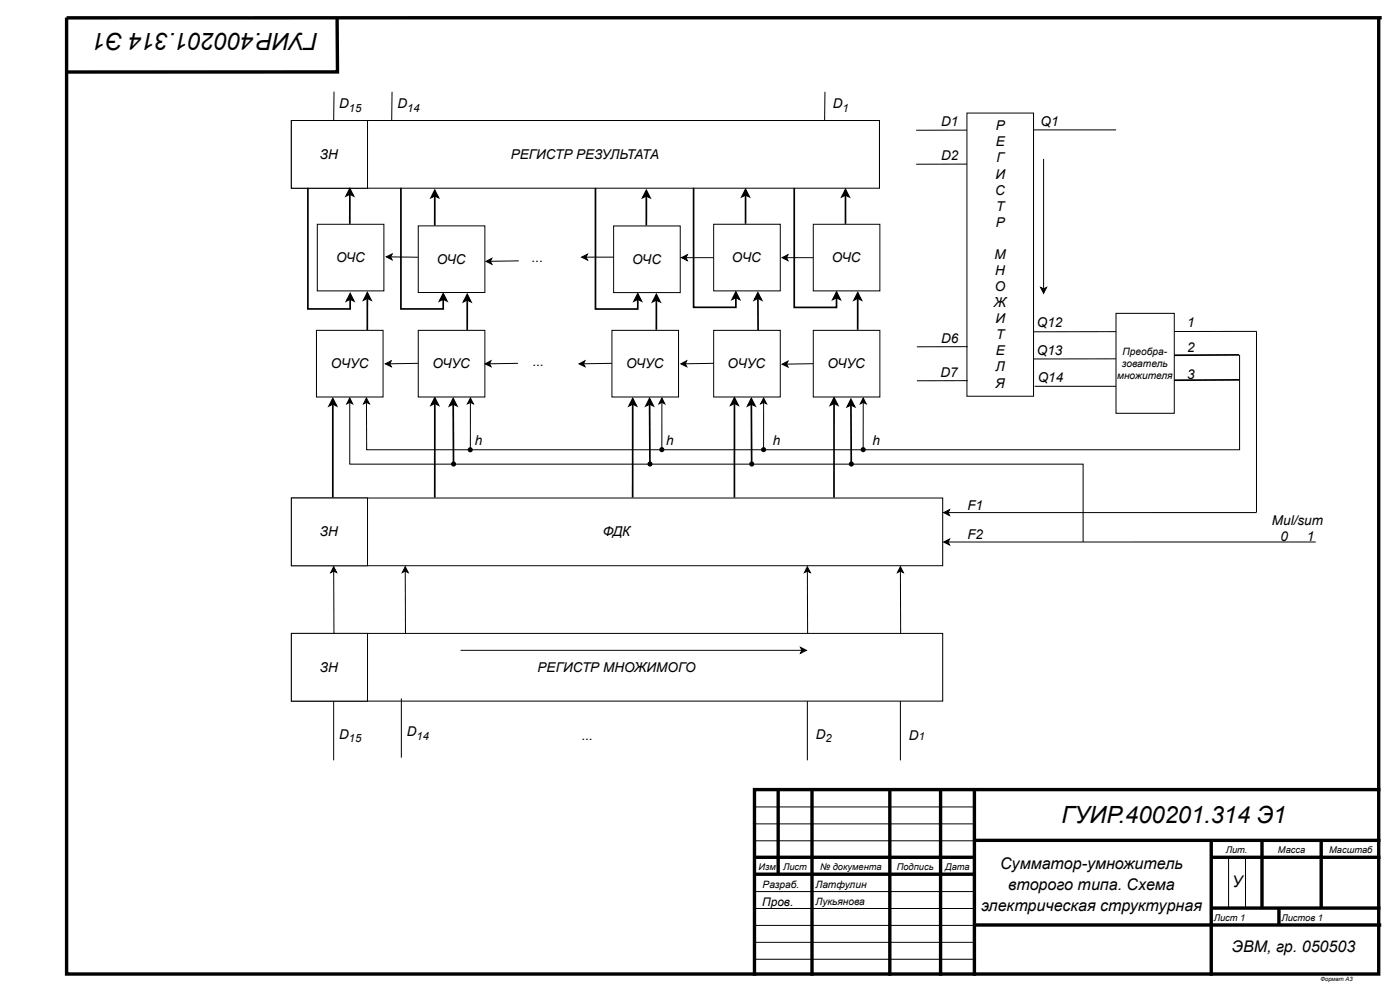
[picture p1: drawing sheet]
<svg xmlns="http://www.w3.org/2000/svg" width="420mm" height="297mm" viewBox="0 0 420 297" stroke-linecap="round" stroke-linejoin="round" font-family="sans-serif">
<g fill="none" stroke="#000" stroke-width="1" stroke-linecap="butt">
<path d="M20 5.3v286.9h393.8v-286.9M101.2 5.6l.1 16h-81.3M414.7 5.3l-394.7 .1M233.6 236.9v25.4M243.7 236.9v55.8M267.1 236.9v55.8M282.3 236.9v55.8M292.5 236.9v55.8M414.3 236.9h-187.8v55.8M226.5 257.2h66M292.5 252.1h121.8M363.5 257.2h50.8"/>
<path d="M363.5 252.1v40.6M378.8 252.1v20.3M396.5 252.1v20.3M226.5 262.3h66M292.7 277.5h121.9M363.5 272.4h50.8M383.9 272.4v5.1"/>
</g>
<path d="M226.6 252.2h66M226.6 247.2h66M226.6 242.1h66M368.7 257.3v15.3M373.8 257.3v15.3M226.6 277.6h66.2M226.6 272.6h66M226.6 267.5h66M226.6 287.8h66M226.6 282.7h66" fill="none" stroke="#000" stroke-width=".3"/>
<path d="M290.2 33.9h20v85h-20z" fill="#fff"/>
<path d="M290.2 33.9h20v85h-20zM290.2 39l-15.2 .1M310.3 39h24.7M290.2 49.2l-15.2 .1M313.2 47.7v39M312.3 86.2l.9 .5 .9-.5-.9 1.8zM335 99.5h-24.7M335 115.9h-24.5M335 107.7h-24.7" fill="none" stroke="#000" stroke-width=".3"/>
<path d="M312.3 86.2l.9 .5 .9-.5-.9 1.8z" fill="#000"/>
<path d="M335 94h17.5v30h-17.5z" fill="#fff"/>
<path d="M335 94h17.5v30h-17.5zM352.5 99.5l24.7-.1-.1 54.3" fill="none" stroke="#000" stroke-width=".3"/>
<path d="M371.9 106.5l-19.5 .1" fill="none" stroke="#000" stroke-width=".51"/>
<path d="M87.5 190h195.4v20.3h-195.4z" fill="#fff"/>
<path d="M87.5 190h195.4v20.3h-195.4z" fill="none" stroke="#000" stroke-width=".3"/>
<path d="M87.5 190h22.8v20.3h-22.8z" fill="#fff"/>
<path d="M87.5 190h22.8v20.3h-22.8zM138.2 195.1h102.5M240.3 194.2l1.7 .9-1.7 .9 .4-.9zM100.2 210.3v17.8M120.5 209.5v17.8M242.3 210.3v17.8M270.2 210.3v17.8" fill="none" stroke="#000" stroke-width=".3"/>
<path d="M240.3 194.2l1.7 .9-1.7 .9 .4-.9z" fill="#000"/>
<path d="M87.5 149.4h195.4v20.3h-195.4z" fill="#fff"/>
<path d="M87.5 149.4h195.4v20.3h-195.4z" fill="none" stroke="#000" stroke-width=".3"/>
<path d="M87.5 149.4h22.8v20.3h-22.8z" fill="#fff"/>
<g fill="none" stroke="#000" stroke-width=".3">
<path d="M110 119.4l.9 1.8-.9-.5-.9 .5zM372 106.5v28.4h-261.9l-.1-14.2M87.5 149.4h22.8v20.3h-22.8zM283.2 153.8l1.8-.9-.4 .9 .4 .9zM377.1 153.8h-92.5M100.2 170l.8 1.8-.8-.5-.9 .5zM100.2 171.3v18.7M121.6 170l.9 1.8-.9-.5-.9 .5zM121.6 171.3l.1 18.7M242.3 170l.9 1.8-.9-.5-.9 .5zM242.3 171.3l.1 18.7M270.2 170l.9 1.8-.8-.5-.9 .5z"/>
<path d="M270.3 171.3v18.7M283.2 162.6l1.8-.9-.4 .9 .4 .9zM394.9 162.6h-110.3"/>
</g>
<path d="M110 119.4l.9 1.8-.9-.5-.9 .5zM283.2 153.8l1.8-.9-.4 .9 .4 .9zM100.2 170l.8 1.8-.8-.5-.9 .5zM121.6 170l.9 1.8-.9-.5-.9 .5zM242.3 170l.9 1.8-.9-.5-.9 .5zM270.2 170l.9 1.8-.8-.5-.9 .5zM283.2 162.6l1.8-.9-.4 .9 .4 .9z" fill="#000"/>
<path d="M244.1 99.1h20v20h-20z" fill="#fff"/>
<path d="M244.1 99.1h20v20h-20zM105 119.4l.9 1.8-.9-.5-.9 .5zM234.7 109.3l1.8-1-.4 .9 .4 .9zM244.1 109.1l-8 .1M259.1 119.4l.9 1.8-.9-.5-.9 .5zM105 120.7v18.5h220.1v23.4M259.1 120.7v14.2" fill="none" stroke="#000" stroke-width=".3"/>
<g fill="#000">
<path d="M257.4 87.9l1.1 2-1.1-.5-1 .5zM105 119.4l.9 1.8-.9-.5-.9 .5zM130.5 119.4l1 2.1-1-.5-1 .5zM234.7 109.3l1.8-1-.4 .9 .4 .9zM250.3 119.4l1.1 2.1-1.1-.5-1 .5zM255.4 119.9l1 2-1-.5-1 .5zM259.1 119.4l.9 1.8-.9-.5-.9 .5z"/>
<circle cx="255.5" cy="139.2" r=".76"/>
<circle cx="259.1" cy="134.9" r=".76"/>
</g>
<path d="M257.4 89.4v9.5M257.4 87.9l1.1 2-1.1-.5-1 .5zM130.5 119.4l1 2.1-1-.5-1 .5zM250.3 119.4l1.1 2.1-1.1-.5-1 .5zM255.4 119.9l1 2-1-.5-1 .5zM130.5 121v28.3M250.3 121v28.3M255.4 121.4l.1 17.9" fill="none" stroke="#000" stroke-width=".51"/>
<path d="M244.1 67.3h20v20h-20z" fill="#fff"/>
<path d="M244.1 67.3h20v20h-20z" fill="none" stroke="#000" stroke-width=".3"/>
<path d="M214.2 99.1h20v20h-20z" fill="#fff"/>
<path d="M214.2 99.1h20v20h-20zM204.3 109.2l1.8-1-.4 .9 .4 .9zM214.2 109l-8.5 .1M229.2 119.4l.9 1.8-.9-.5-.9 .5zM229.2 120.7v14.2" fill="none" stroke="#000" stroke-width=".3"/>
<path d="M227.5 87.9l1 2-1-.5-1 .5zM227.5 89.4v9.6M220.4 119.4l1.1 2.1-1.1-.5-1 .5zM225.5 119.6l1 2.1-1-.5-1 .5zM220.4 121v28.3M225.5 121.2l.1 18.1" fill="none" stroke="#000" stroke-width=".51"/>
<g fill="#000">
<path d="M227.5 87.9l1 2-1-.5-1 .5zM204.3 109.2l1.8-1-.4 .9 .4 .9zM220.4 119.4l1.1 2.1-1.1-.5-1 .5zM225.5 119.6l1 2.1-1-.5-1 .5zM229.2 119.4l.9 1.8-.9-.5-.9 .5z"/>
<circle cx="225.6" cy="139.2" r=".76"/>
<circle cx="229.2" cy="134.9" r=".76"/>
</g>
<path d="M183.7 99.1h20v20h-20z" fill="#fff"/>
<path d="M183.7 99.1h20v20h-20zM173.8 109.2l1.8-1-.5 .9 .5 .9zM183.7 109l-8.6 .1M198.7 119.4l.8 1.8-.8-.5-.9 .5zM198.7 120.7l-.1 14.2" fill="none" stroke="#000" stroke-width=".3"/>
<path d="M197 89.9v9M197 88.4l1 2-1-.5-1 .5zM189.9 119.6l1 2.1-1-.5-1 .5zM195 119.6l1 2.1-1-.5-1 .5zM189.9 121.2v28.1M195 121.2l.1 18.1" fill="none" stroke="#000" stroke-width=".51"/>
<g fill="#000">
<path d="M197 88.4l1 2-1-.5-1 .5zM173.8 109.2l1.8-1-.5 .9 .5 .9zM189.9 119.6l1 2.1-1-.5-1 .5zM195 119.6l1 2.1-1-.5-1 .5zM198.7 119.4l.8 1.8-.8-.5-.9 .5z"/>
<circle cx="195.1" cy="139.2" r=".76"/>
<circle cx="198.6" cy="134.9" r=".76"/>
</g>
<path d="M125.5 99.1h20v20h-20z" fill="#fff"/>
<path d="M234.7 77.3l1.8-.9-.4 .9 .4 .9zM236.1 77.3h8M125.5 99.1h20v20h-20z" fill="none" stroke="#000" stroke-width=".3"/>
<path d="M234.7 77.3l1.8-.9-.4 .9 .4 .9z" fill="#000"/>
<path d="M214.2 67.3h20v20h-20z" fill="#fff"/>
<path d="M214.2 67.3h20v20h-20z" fill="none" stroke="#000" stroke-width=".3"/>
<path d="M253.8 56.9l1 2.1-1-.5-1 .5zM253.8 58.5v8.7" fill="none" stroke="#000" stroke-width=".51"/>
<path d="M253.8 56.9l1 2.1-1-.5-1 .5z" fill="#000"/>
<path d="M87.5 36.2h176.5v20.3h-176.5z" fill="#fff"/>
<path d="M87.5 36.2h176.5v20.3h-176.5zM87.5 36.2v20.3M264 36.2v20.3M204.5 77.3l1.8-.9-.4 .9 .4 .9zM205.9 77.3h8.2" fill="none" stroke="#000" stroke-width=".3"/>
<path d="M208.2 56.3v35.9h12.7v-3M238.4 56.4v35.8h12.7v-3M220.9 87.7l1 2-1-.5-1 .5zM251.1 87.7l1 2-1-.5-1 .5z" fill="none" stroke="#000" stroke-width=".51"/>
<path d="M204.5 77.3l1.8-.9-.4 .9 .4 .9zM220.9 87.7l1 2-1-.5-1 .5zM251.1 87.7l1 2-1-.5-1 .5z" fill="#000"/>
<path d="M184.2 67.8h20v20h-20z" fill="#fff"/>
<path d="M174.6 77.1l1.7-.8-.4 .8 .4 .9zM175.9 77.1h8.3M184.2 67.8h20v20h-20z" fill="none" stroke="#000" stroke-width=".3"/>
<path d="M178.7 56.4v36.3h12.7v-3M194 57.2l1 2-1-.5-1 .5zM194 58.7v9M223.8 56.9l1 2-1-.5-1 .5zM223.8 58.4v8.7M140.2 88.4l1.1 2-1.1-.5-1 .5zM140.2 89.9v9.1M191.4 88.2l1 2-1-.5-1 .5z" fill="none" stroke="#000" stroke-width=".51"/>
<path d="M194 57.2l1 2-1-.5-1 .5zM223.8 56.9l1 2-1-.5-1 .5zM174.6 77.1l1.7-.8-.4 .8 .4 .9zM140.2 88.4l1.1 2-1.1-.5-1 .5zM191.4 88.2l1 2-1-.5-1 .5z" fill="#000"/>
<path d="M125.5 67.8h20v20h-20z" fill="#fff"/>
<path d="M125.5 67.8h20v20h-20z" fill="none" stroke="#000" stroke-width=".3"/>
<path d="M120.3 56.3v36.4h12.7v-3M130.5 57.2l1 2-1-.5-1 .5zM130.5 58.7v8.9M133 88.2l1 2-1-.5-1 .5z" fill="none" stroke="#000" stroke-width=".51"/>
<path d="M130.5 57.2l1 2-1-.5-1 .5zM133 88.2l1 2-1-.5-1 .5z" fill="#000"/>
<path d="M95.2 67.3h20v20h-20z" fill="#fff"/>
<path d="M95.2 67.3h20v20h-20z" fill="none" stroke="#000" stroke-width=".3"/>
<path d="M87.5 36.2h22.8v20.3h-22.8z" fill="#fff"/>
<path d="M87.5 36.2h22.8v20.3h-22.8zM100.3 27.5l-.1 8.7M117.7 27.5l-.1 8.7M247.6 27.5l-.1 8.7M115.9 77.1l1.8-.9-.4 .9 .4 .9zM117.3 77.1l8.1 .1M115.7 109.2l1.7-1-.4 .9 .4 .9zM125.5 109l-8.5 .1M290.4 104h-15.2M290.4 114.2h-15.2" fill="none" stroke="#000" stroke-width=".3"/>
<path d="M105 56.7l1 2-1-.5-1 .5zM115.9 77.1l1.8-.9-.4 .9 .4 .9zM105.1 88.2l1 2-1-.5-1 .5zM99.9 119.6l1 2.1-1-.5-1 .5zM115.7 109.2l1.7-1-.4 .9 .4 .9z" fill="#000"/>
<path d="M92.4 56.3v36.4h12.7v-3M105 56.7l1 2-1-.5-1 .5zM105 58.2v9M105.1 88.2l1 2-1-.5-1 .5zM99.9 119.6l1 2.1-1-.5-1 .5zM371.9 114l-19.5 .1M99.9 121.2v28.1" fill="none" stroke="#000" stroke-width=".51"/>
<path d="M95 99.1h20v20h-20z" fill="#fff"/>
<path d="M145.8 78.4l1.8-.9-.4 .9 .4 .9zM155.7 78.3l-8.5 .1M95 99.1h20v20h-20zM141.2 119.4l.9 1.8-.9-.5-.9 .5zM145.6 109.2l1.8-1-.5 .9 .5 .9zM155.5 109l-8.6 .1M141.2 120.7v14.2" fill="none" stroke="#000" stroke-width=".3"/>
<path d="M110.3 87.9l1 2-1-.5-1.1 .5zM110.3 89.4l-.1 9.6M136 119.6l1 2.1-1-.5-1 .5zM136 121.2l.1 18.1" fill="none" stroke="#000" stroke-width=".51"/>
<g fill="#000">
<path d="M145.8 78.4l1.8-.9-.4 .9 .4 .9zM110.3 87.9l1 2-1-.5-1.1 .5zM136 119.6l1 2.1-1-.5-1 .5zM141.2 119.4l.9 1.8-.9-.5-.9 .5zM145.6 109.2l1.8-1-.5 .9 .5 .9z"/>
<circle cx="136.1" cy="139.2" r=".76"/>
<circle cx="141.1" cy="134.9" r=".76"/>
</g>
<g font-size="7.1">
<text x="95.5" y="10" transform="rotate(180 95.5 10)">ГУИР.400201.314 Э1</text>
<text x="318.6" y="247">ГУИР.400201.314 Э1</text>
</g>
<g font-size="4.8">
<text x="300.2" y="260.7">Сумматор-умножитель</text>
<text x="302.6" y="267.1">второго типа. Схема</text>
<text x="369.9" y="266.1">У</text>
<text x="294.5" y="273.4">электрическая структурная</text>
<text x="369.7" y="285.6">ЭВМ, гр. 050503</text>
</g>
<g font-size="4.1">
<text x="101.8" y="32.5">D</text>
<text x="119.3" y="32.5">D</text>
<text x="249.9" y="32.5">D</text>
<text x="282.5" y="37.8">D1</text>
<text x="298.8" y="39.1">Р</text>
<text x="312.3" y="37.8">Q1</text>
<text x="96" y="47.7">ЗН</text>
<text x="153.3" y="47.7">РЕГИСТР РЕЗУЛЬТАТА</text>
<text x="282.5" y="48">D2</text>
<text x="298.8" y="43.9">Е</text>
<text x="298.7" y="53.6">И</text>
<text x="299.1" y="48.7">Г</text>
<text x="298.7" y="58.4">С</text>
<text x="299" y="63.2">Т</text>
<text x="298.8" y="68">Р</text>
<text x="298.5" y="77.7">М</text>
<text x="100.9" y="78.7">ОЧС</text>
<text x="131.1" y="79.2">ОЧС</text>
<text x="159.6" y="78.7">...</text>
<text x="189.7" y="79.2">ОЧС</text>
<text x="219.7" y="78.7">ОЧС</text>
<text x="249.7" y="78.7">ОЧС</text>
<text x="298.7" y="82.5">Н</text>
<text x="298.6" y="87.3">О</text>
<text x="298.3" y="92.2">Ж</text>
<text x="298.7" y="97">И</text>
<text x="299" y="101.8">Т</text>
<text x="311.2" y="98.2">Q12</text>
<text x="356.3" y="98.2">1</text>
<text x="282.5" y="102.8">D6</text>
<text x="298.8" y="106.6">Е</text>
<text x="311.2" y="106.6">Q13</text>
<text x="356.3" y="105.6">2</text>
<text x="99.3" y="110.4">ОЧУС</text>
<text x="129.8" y="110.4">ОЧУС</text>
<text x="159.9" y="109.7">...</text>
<text x="187.9" y="110.4">ОЧУС</text>
<text x="218.4" y="110.4">ОЧУС</text>
<text x="248.4" y="110.4">ОЧУС</text>
<text x="282.2" y="113">D7</text>
<text x="298.8" y="111.4">Л</text>
<text x="356.3" y="113.7">3</text>
<text x="298.8" y="116.3">Я</text>
<text x="311.5" y="114.8">Q14</text>
<text x="142.6" y="133.5">h</text>
<text x="199.9" y="133.5">h</text>
<text x="231.9" y="133.5">h</text>
<text x="261.9" y="133.5">h</text>
<text x="290.3" y="153.1">F1</text>
<text x="96" y="161">ЗН</text>
<text x="181" y="161">ФДК</text>
<text x="290.3" y="161.7">F2</text>
<text x="381.8" y="157.4">Mul/sum</text>
<text x="384.4" y="162.2">0</text>
<text x="392.2" y="162.2">1</text>
<text x="96" y="201.6">ЗН</text>
<text x="161.4" y="201.6">РЕГИСТР МНОЖИМОГО</text>
<text x="101.8" y="221.6">D</text>
<text x="122.1" y="220.9">D</text>
<text x="174.6" y="221.9">...</text>
<text x="244.9" y="221.6">D</text>
<text x="272.8" y="221.9">D</text>
</g>
<text font-size="3.6" x="228.8" y="271.9">Пров.</text>
<g font-size="3.4">
<text x="104.7" y="33.5">15</text>
<text x="122.2" y="33.5">14</text>
<text x="252.9" y="33.5">1</text>
<text x="125" y="221.9">14</text>
<text x="104.7" y="222.6">15</text>
<text x="247.8" y="222.6">2</text>
</g>
<text font-size="3.3" x="275.7" y="221.9">1</text>
<g font-size="3">
<text x="336.9" y="106.6">Преобра-</text>
<text x="335.3" y="113.7">множителя</text>
<text x="336.7" y="110.2">зователь</text>
<text x="228.9" y="266.3">Разраб.</text>
<text x="244.7" y="266.3">Латфулин</text>
<text x="244.7" y="271.6">Лукьянова</text>
</g>
<g font-size="2.8">
<text x="367.9" y="255.9">Лит.</text>
<text x="383.5" y="255.9">Масса</text>
<text x="398.9" y="255.9">Масштаб</text>
<text x="227.7" y="261">Изм</text>
<text x="235" y="261">Лист</text>
<text x="246.2" y="261">№ документа</text>
<text x="269.2" y="261">Подпись</text>
<text x="283.7" y="261">Дата</text>
<text x="364.3" y="276.2">Лист 1</text>
<text x="384.6" y="276.2">Листов 1</text>
</g>
<text font-size="1.8" x="396.3" y="294.2">Формат А3</text>
</svg>
